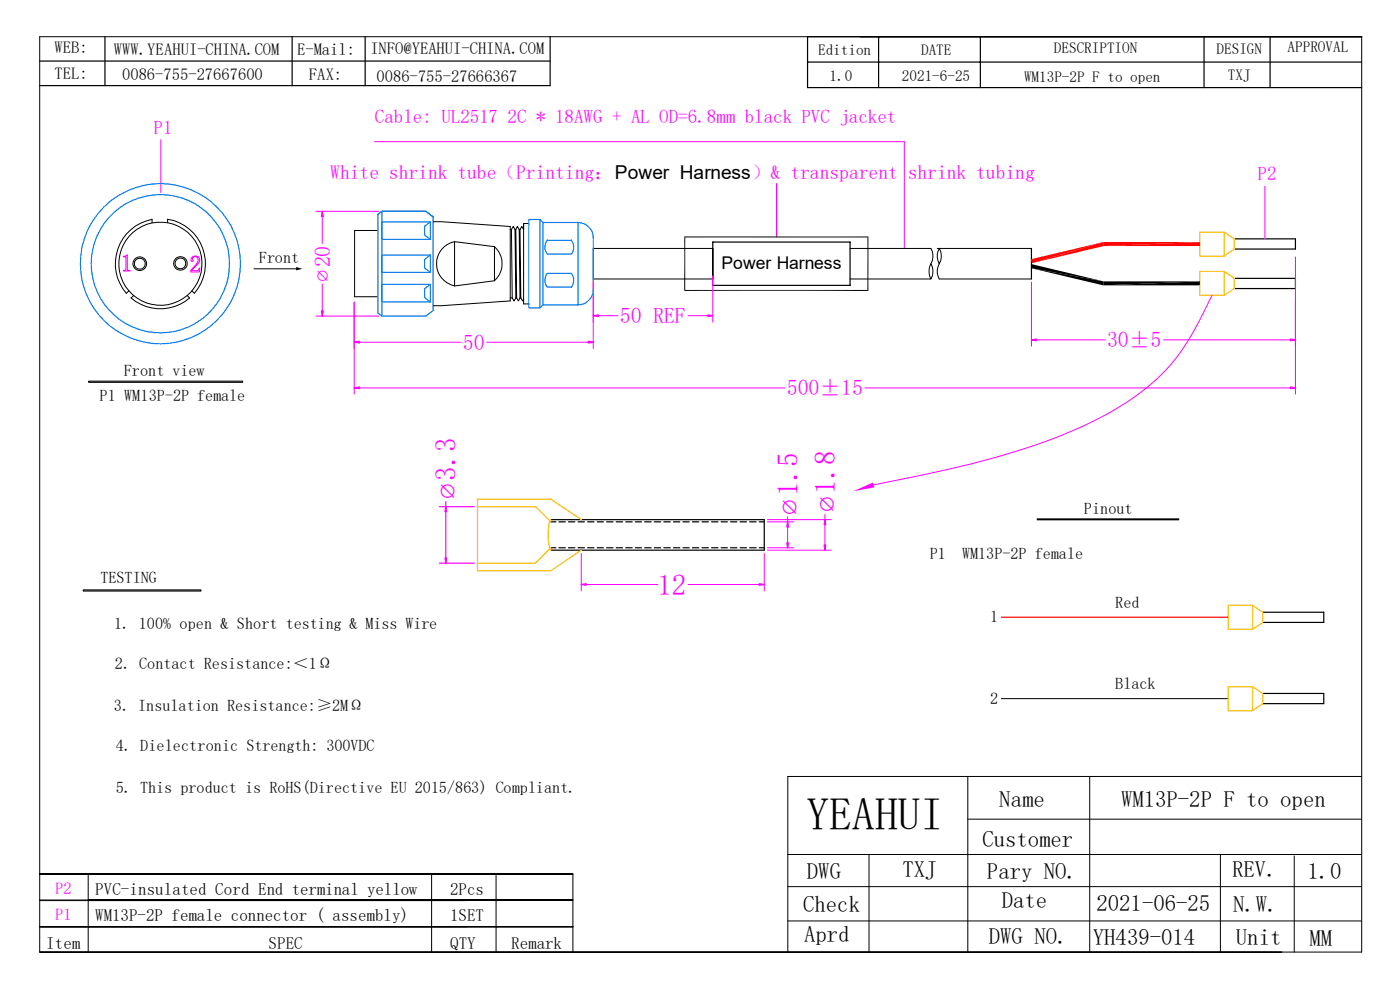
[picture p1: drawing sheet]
<svg xmlns="http://www.w3.org/2000/svg" width="297mm" height="210mm" viewBox="0 0 297 210" stroke-linecap="round" stroke-linejoin="round" font-family="sans-serif">
<g fill="none" stroke="#000" stroke-width=".21">
<path d="M32.3 47.3v-.8a9.6 9.6 0 0 0-5.5 15.7l.5-.5M35.6 46.5v.7M35.6 46.5a9.6 9.6 0 0 1 5.6 15.7l-.5-.5M53.9 57h8.9M80.2 48.9h-5v14h5M91.9 47h1.7l14.6 1v15.8l-14.6 1.1h-1.7M96.4 51.3v9.4l8.5-1.1v-7.3M104.9 59.6a4.9 4.9 0 0 0 0-7.3l-8.5-1a4.8 4.8 0 0 0-3.8 4.7 4.8 4.8 0 0 0 3.8 4.7M108.2 48.7h.3M108.5 48.7l.4-.7 .4 .7M108.5 48.7l.2 14.5M109.3 48.7h.1"/>
<path d="M109.3 48.7l.1 14.5M109.4 48.7l.2 14.5M109.4 48.7l.4-.7 .4 .7M110.2 48.7l.1 14.5M110.2 48.7h.1M110.3 48.7l.2 14.5M111.1 47.4v17.1h1.1M112.2 47.4h-1.1v1.3l-.4-.7-.4 .7M125.9 52.7h25.3M125.9 59.2h25.3M180.3 52.7h17.2zM180.3 59.2h17.2z"/>
<path d="M197.5 52.7a3.2 3.2 0 0 1 0 3.3M197.5 56a3.2 3.2 0 0 1 0 3.2 3.5 3.5 0 0 1 0-3.2zM198.8 52.7h20M199.3 52.7a3.2 3.2 0 0 1 0 3.3 3.2 3.2 0 0 1 0-3.3zM199.3 56a3.2 3.2 0 0 0 0 3.2h19.5M28.4 62.7l-.6 .5a9.5 9.5 0 0 0 12.4 0l-.5-.5M108.2 63.2h.5M108.7 63.2l.4 .6 .3-.6M109.4 63.2h.2M109.6 63.2l.4 .6 .3-.6M110.3 63.2h.2M110.5 63.2l.4 .6 .2-.3"/>
<path d="M18.8 80.9h32.7v.2h-32.7zM220 110.1h30.1v.2h-30.1zM17.7 125.1h24.9v.3h-24.9zM212.4 148.2h48.2M205.3 164.7v37.3M205.3 173.8h83.6M231.2 164.7v37.3M288.9 164.7h-121.8v37.3M8.4 196.6h113.1zM8.4 190.9h90.7M8.4 196.6h113.1h-113.1h90.7M18.7 190.9h102.8"/>
<path d="M18.7 185.4v16.6M91.6 185.4v16.6M105.2 185.4v16.6M121.5 185.4v16.6M167.1 181.3h121.8M167.1 188.1h121.8M167.1 195.4h121.8M184.4 181.3v20.7M258.9 181.3v20.7M274.6 181.6v20.4M8.4 202v-194.2h280.5v194.2h-280.5h263.5"/>
<circle cx="29.7" cy="55.9" r="1.17"/>
<circle cx="29.7" cy="55.9" r="1.45"/>
<circle cx="34" cy="55.9" r="8.8"/>
<circle cx="38.3" cy="55.9" r="1.44"/>
<circle cx="38.3" cy="55.9" r="1.14"/>
</g>
<path d="M212.4 130.9h48.2" fill="none" stroke="#f00" stroke-width=".25"/>
<path d="M34.1 29.6v11.3M191.9 30.1v22.6M26.2 54.4h.4l.4-.3v3l.1 .2 .5 .1v.1h-1.4v-.1h.3l.2-.3v-2.5l-.5-.1zM40.7 54.7l.4-.3h.8l.4 .3 .1 .4-.2 .7-1.5 1.6h1.3l.4-.5-.1 .8h-1.8l.1-.4 1.3-1.5 .1-.8a.57 .57 0 0 0-.8-.6 .57 .57 0 0 0-.2 .9 .36 .36 0 0 1-.5-.1 .36 .36 0 0 1 .1-.5zM125.9 59.9v14.1M75.1 64.1v19.5M76.2 72.6h21.6M103.3 72.6h21.5M274.8 63.6v20M76.2 82.3h90.3M183.5 82.3h90.3" fill="none" stroke="#f0f" stroke-width=".21"/>
<path d="M62.8 56.6l1.3 .4-1.3 .4z" fill="#000"/>
<path d="M75.1 72.6l1.1-.2v.4zM75.1 72.6h1.1M124.8 72.4l1.1 .2-1.1 .2zM124.8 72.6h1.1M75.1 82.3l1.1-.2v.4zM75.1 82.3h1.1M273.8 82.1l1 .2-1 .2zM273.8 82.3h1" fill="none" stroke="#f0f" stroke-width=".25"/>
<g fill="none" stroke="#007fff" stroke-width=".25">
<path d="M80.2 45.5v20.9l.8 .7M81 54.1h10.3v3.7h-10.3zM81 47.1h10.3v3.7h-10.3zM81 44.8h9.3M81 44.8l-.8 .7M81 44.8v22.3M90.3 44.8h-9.3l-.8 .7M90.3 44.8l1.6 1.2v19.9l-1.6 1.2h-9.3M91.3 54.1l-1.2 .9v1.9l1.2 .9M91.3 47.1l-1.2 .9v1.9l1.2 .9M112.2 46.6h2.4l.6 .6h7.4a3.3 3.3 0 0 1 3.3 3.2v11.1a3.3 3.3 0 0 1-3.3 3.2h-7.4l-.6 .6h-2.4zM114.6 46.6v18.7"/>
<path d="M115.2 47.2v17.5M116.1 58h5.1a2.44 2.44 0 0 1 0 2.9h-5.1a2.44 2.44 0 0 1 0-2.9zM116.1 51h5.1a2.44 2.44 0 0 1 0 2.9h-5.1a2.44 2.44 0 0 1 0-2.9zM122.6 47.2v17.5M81 60.3h10.3v3.8h-10.3zM91.3 60.3l-1.2 1v1.8l1.2 1"/>
<circle cx="34" cy="55.9" r="14.7"/>
</g>
<g fill="none" stroke="#000" stroke-width=".25">
<path d="M8.4 13h108.3M22.3 7.8v10.4M62 7.8v10.4M77.5 7.8v10.4M116.7 7.8v10.4h-108.3M171.3 13.2h117.6M186.4 7.8v10.8M208 7.8v10.8M255.4 7.8v10.8M269.5 7.8v10.8M288.9 7.8h-117.6v10.8h117.6M218.8 52.7v6.5"/>
<path d="M261.9 50.7h12.9v2.1h-12.9"/>
</g>
<path d="M254.6 49.2h5.1l2.2 1.5v2.1l-2.2 1.5h-5.1z" fill="none" stroke="#ffbf00" stroke-width=".25"/>
<g fill="#f00">
<path d="M234.1 52.2l20.5-.8v.8z"/>
<path d="M234.1 51.4h20.5l-20.5 .8z"/>
<path d="M218.9 55.8l15.2-4.4v.8z"/>
<path d="M218.7 55l15.4-3.6-15.2 4.4z"/>
</g>
<g fill="none" stroke="#000" stroke-width=".25">
<path d="M261.9 59.1h12.9v2.1h-12.9M116.8 110.2h45.3v6.5h-45.3M116.8 116.2h1.1M116.8 110.7h1.1M118.6 116.2h1.3M118.6 110.7h1.3M120.6 116.2h1.4M120.6 110.7h1.4M122.6 116.2h1.4M122.6 110.7h1.4M124.7 116.2h1.3M124.7 110.7h1.3"/>
<path d="M126.7 116.2h1.3M126.7 110.7h1.3M128.7 116.2h1.3M128.7 110.7h1.3M130.7 116.2h1.4M130.7 110.7h1.4M132.8 116.2h1.3M132.8 110.7h1.3M134.8 116.2h1.3M134.8 110.7h1.3M136.8 116.2h1.3M136.8 110.7h1.3"/>
<path d="M138.8 116.2h1.4M138.8 110.7h1.4M140.8 116.2h1.4M140.8 110.7h1.4M142.9 116.2h1.3M142.9 110.7h1.3M144.9 116.2h1.3M144.9 110.7h1.3M146.9 116.2h1.4M146.9 110.7h1.4M148.9 116.2h1.4M148.9 110.7h1.4"/>
<path d="M151 116.2h1.3M151 110.7h1.3M153 116.2h1.3M153 110.7h1.3M155 116.2h1.3M155 110.7h1.3M157 116.2h1.4M157 110.7h1.4M159 116.2h1.4M159 110.7h1.4M161.1 116.2h1M161.1 110.7h1"/>
<path d="M267.9 129.9h12.9v2.1h-12.9"/>
</g>
<path d="M254.6 57.6h5.1l2.2 1.5v2.1l-2.2 1.5h-5.1zM259.7 49.2v5.1M259.7 57.6v5.1M101.3 107.5h12.3l3.2 3.2M116.8 110.2a10.6 10.6 0 0 0-.1 6.3l.1 .2M116.8 116.2l-3.2 3.3h-12.3M123.3 110.2l-6.5-4.3h-15.5v15.2h15.5l6.5-4.4M260.6 128.4h5.1l2.2 1.5v2.1l-2.2 1.5h-5.1zM265.7 128.4v5.1" fill="none" stroke="#ffbf00" stroke-width=".25"/>
<path d="M218.9 56l15.2 3.7-15.4-2.8zM234.1 59.7h20.5l-20.5 .8zM218.7 56.9l15.4 2.8v.8zM234.1 60.5l20.5-.8v.8z" fill="#000"/>
<g fill="none" stroke="#f0f" stroke-width=".21">
<path d="M257.1 62.7a62 62 0 0 1-8.1 13.8 52.3 52.3 0 0 1-19.6 14.1 159 159 0 0 1-33.7 10.2l-10.4 2.1M123.3 117.4v7.9M162.1 117.4v7.9M162.8 116.2h5.6M162.8 110.7h5.6M162.8 116.7h13.6M162.8 110.2h13.6M167.1 109.6v1.1M167.1 111.8v3.3M175 109.1v1.1M175 111.3v4.3M124.4 124h15.1"/>
<path d="M146 124h15.1"/>
</g>
<g fill="none" stroke="#f0f" stroke-width=".25">
<path d="M93.2 119.5h7.4M93.2 107.5h7.4M94.4 118.4h.3l-.1 1.1zM94.6 106.4v13.1M94.6 107.5l.1 1h-.3zM166.9 115.1h.4l-.2 1.1zM167.1 110.7l.2 1.1h-.4zM167.1 110.7v1.1M167.1 115.1v1.1M174.8 115.6h.4l-.2 1.1zM175 110.2l.2 1.1h-.4zM175 110.2v1.1"/>
<path d="M175 115.6v1.1M123.3 124l1.1-.2v.4zM123.3 124h1.1M161.1 123.8l1 .2-1 .2zM161.1 124h1"/>
</g>
<path d="M181 104.2l4.2-1.8 .3 1z" fill="#f0f"/>
<path d="M151.2 51.4h29.1v9.1h-29.1zM267.9 147.1h12.9v2.2h-12.9" fill="none" stroke="#000" stroke-width=".25"/>
<path d="M260.6 145.7h5.1l2.2 1.4v2.2l-2.2 1.4h-5.1zM265.7 145.7v5" fill="none" stroke="#ffbf00" stroke-width=".25"/>
<path d="M145.2 50.3h39M145.3 50.2v11.5M184.1 50.2v11.5M145.2 61.6h39M8.4 191.1h90.7M99.1 185.4h-90.7h113.1" fill="none" stroke="#000" stroke-width=".21"/>
<g fill="none" stroke="#f0f" stroke-width=".21">
<path d="M79.5 30.1h112.4M268.4 39.5v11.2M67.1 44.8h13.2M68.4 45.9v5.7M125.9 59.2v9.1M151.2 58.5v9.8M218.8 59.9v13.5M274.8 54.5v18.9M67.1 67.1h13.2M68.4 60.2v5.8M127 67h4.1M146 67h4.2"/>
<path d="M219.9 72.1h14.6M246.8 72.1h27"/>
</g>
<circle cx="34" cy="56" r="17" fill="none" stroke="#007fff" stroke-width=".25"/>
<g fill="none" stroke="#f0f" stroke-width=".25">
<path d="M164.8 38.9v11.3M68.4 44.8l.2 1.1h-.4zM68.4 44.8v1.1M68.2 66h.4l-.2 1.1zM68.4 66v1.1M125.9 67l1.1-.2v.3zM125.9 67h1.1M150.2 66.8l1 .2-1 .1zM150.2 67h1M218.8 72.1l1.1-.2v.4zM218.8 72.1h1.1M273.8 71.9l1 .2-1 .2z"/>
<path d="M273.8 72.1h1"/>
</g>
<text font-size="9.7" x="171" y="176">YEAHUI</text>
<g font-size="6.1" fill="#f0f">
<text x="96.7" y="102" transform="rotate(-90 96.7 102)">3.3</text>
<text x="169.3" y="105.2" transform="rotate(-90 169.3 105.2)">1.5</text>
<text x="177.2" y="104.7" transform="rotate(-90 177.2 104.7)">1.8</text>
<text x="139.5" y="126.2">12</text>
</g>
<g font-size="4.8">
<text x="212" y="171.3">Name</text>
<text x="237.8" y="171.3">WM13P-2P F to open</text>
<text x="208.4" y="179.7">Customer</text>
<text x="171.2" y="186.5">DWG</text>
<text x="191.5" y="186.1">TXJ</text>
<text x="209.4" y="186.5">Pary NO.</text>
<text x="261.4" y="186.1">REV.</text>
<text x="277.4" y="186.4">1.0</text>
<text x="170.4" y="193.4">Check</text>
<text x="212.5" y="192.7">Date</text>
<text x="232.6" y="193.3">2021-06-25</text>
<text x="261.6" y="193.4">N.W.</text>
<text x="170.6" y="199.8">Aprd</text>
<text x="209.8" y="200.2">DWG NO.</text>
<text x="231.9" y="200.5">YH439-014</text>
<text x="262.2" y="200.5">Unit</text>
<text x="277.8" y="200.8">MM</text>
</g>
<g font-size="4.6" fill="#f0f">
<text x="70" y="56.7" transform="rotate(-90 70 56.7)">20</text>
<text x="131.5" y="68.6">50 REF</text>
<text x="98.2" y="74.2">50</text>
<text x="234.9" y="73.7">30±5</text>
<text x="166.9" y="83.9">500±15</text>
<text x="96.7" y="106.6" transform="rotate(-90 96.7 106.6)">∅</text>
<text x="169.2" y="109.8" transform="rotate(-90 169.2 109.8)">∅</text>
<text x="177.2" y="109.3" transform="rotate(-90 177.2 109.3)">∅</text>
</g>
<text font-size="4.1" fill="#f0f" x="70.1" y="37.9">White shrink tube（Printing：Power Harness）&amp; transparent shrink tubing</text>
<g font-size="4" fill="#f0f">
<text x="32.6" y="28.4">P1</text>
<text x="79.5" y="26.1">Cable: UL2517 2C * 18AWG + AL OD=6.8mm black PVC jacket</text>
<text x="266.8" y="38.3">P2</text>
</g>
<text font-size="3.7" x="153.1" y="57.1">Power Harness</text>
<g font-size="3.6">
<text x="20.2" y="189.8">PVC-insulated Cord End terminal yellow</text>
<text x="95.5" y="189.9">2Pcs</text>
<text x="20.2" y="195.3">WM13P-2P female connector ( assembly)</text>
<text x="95.5" y="195.4">1SET</text>
<text x="9.8" y="201.3">Item</text>
<text x="57" y="201.3">SPEC</text>
<text x="95.5" y="201.3">QTY</text>
<text x="108.4" y="201.3">Remark</text>
</g>
<g font-size="3.5">
<text x="11.6" y="11.3">WEB:</text>
<text x="24.1" y="11.6">WWW.YEAHUI-CHINA.COM</text>
<text x="63" y="11.7">E-Mail:</text>
<text x="78.6" y="11.4">INFO@YEAHUI-CHINA.COM</text>
<text x="11.6" y="16.7">TEL:</text>
<text x="25.9" y="17">0086-755-27667600</text>
<text x="65.5" y="17">FAX:</text>
<text x="79.9" y="17.3">0086-755-27666367</text>
</g>
<g font-size="3.5" fill="#f0f">
<text x="69.8" y="60.2" transform="rotate(-90 69.8 60.2)">∅</text>
<text x="11.7" y="189.7">P2</text>
<text x="11.7" y="195.2">P1</text>
</g>
<g font-size="3.4">
<text x="54.9" y="55.7">Front</text>
<text x="26.3" y="79.7">Front view</text>
<text x="21.1" y="85.1">P1 WM13P-2P female</text>
<text x="230" y="109.1">Pinout</text>
<text x="197.2" y="118.7">P1</text>
<text x="204.1" y="118.7">WM13P-2P female</text>
<text x="21.3" y="123.7">TESTING</text>
<text x="236.6" y="129">Red</text>
<text x="24.2" y="133.5">1. 100% open &amp; Short testing &amp; Miss Wire</text>
<text x="210.1" y="132">1</text>
<text x="24.4" y="141.9">2. Contact Resistance:＜1Ω</text>
<text x="210.1" y="149.3">2</text>
<text x="236.6" y="146.3">Black</text>
<text x="24.2" y="150.7">3. Insulation Resistance:≥2MΩ</text>
<text x="24.6" y="159.3">4. Dielectronic Strength: 300VDC</text>
<text x="24.6" y="168.2">5. This product is RoHS(Directive EU 2015/863) Compliant.</text>
</g>
<g font-size="3.2">
<text x="173.6" y="11.7">Edition</text>
<text x="195.4" y="11.7">DATE</text>
<text x="223.6" y="11.3">DESCRIPTION</text>
<text x="258.1" y="11.5">DESIGN</text>
<text x="273.2" y="11.1">APPROVAL</text>
<text x="176" y="17.1">1.0</text>
<text x="191.3" y="17.1">2021-6-25</text>
<text x="217.3" y="17.4">WM13P-2P F to open</text>
<text x="260.5" y="16.9">TXJ</text>
</g>
</svg>
